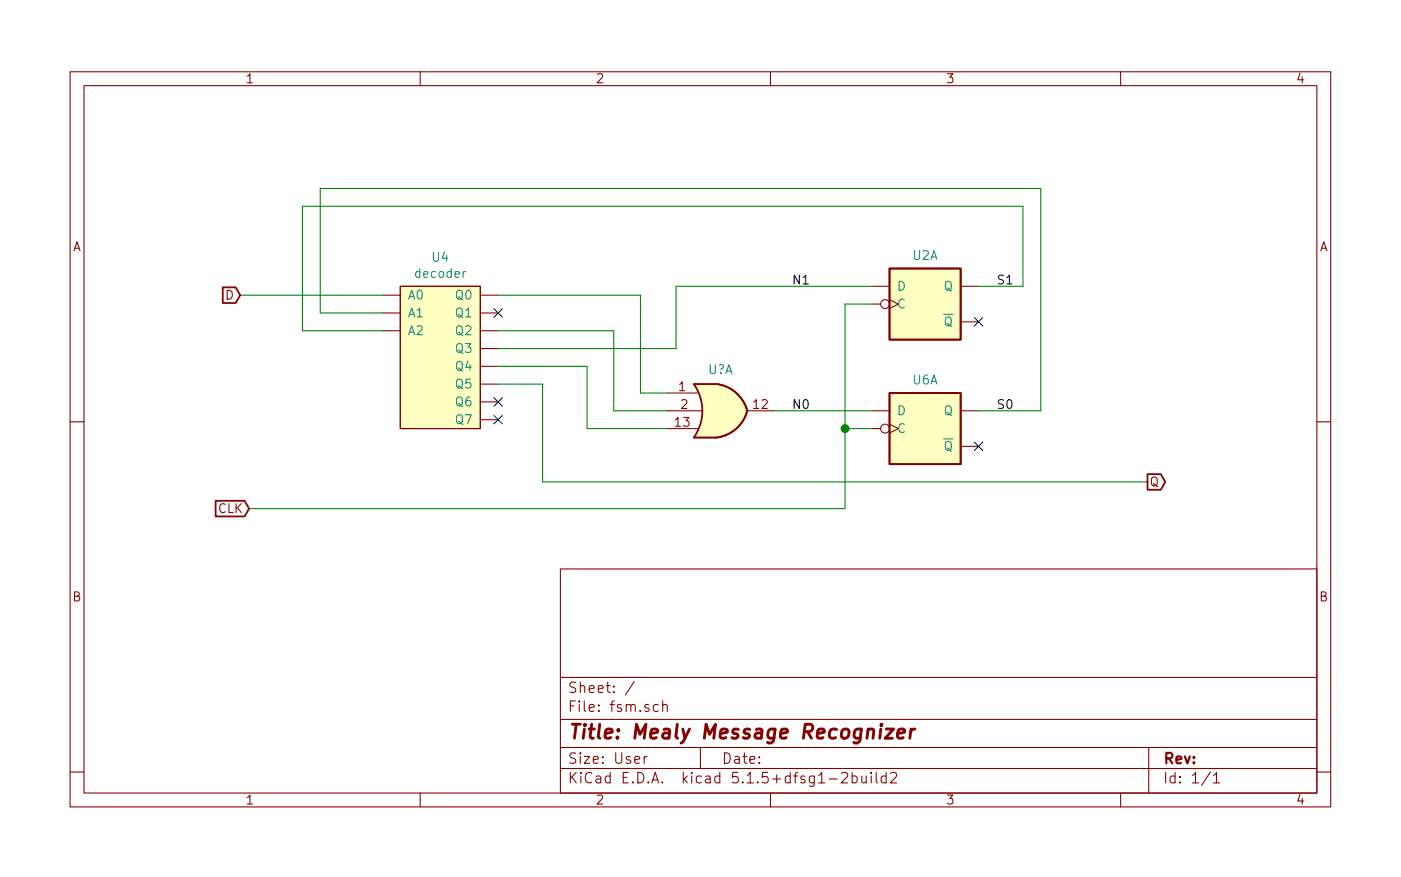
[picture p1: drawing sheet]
EESchema Schematic File Version 4
EELAYER 30 0
EELAYER END
$Descr User 7874 4921
encoding utf-8
Sheet 1 1
Title "Mealy Message Recognizer"
Date ""
Rev ""
Comp ""
Comment1 ""
Comment2 ""
Comment3 ""
Comment4 ""
$EndDescr
$Comp
L jb-symbol:decoder U4
U 1 1
P 2450 1750
F 0 "U4" H 2475 2065 50  0000 C CNN
F 1 "decoder" H 2475 1974 50  0000 C CNN
F 2 "" H 2450 2400 50  0001 C CNN
F 3 "" H 2450 2400 50  0001 C CNN
	1    2450 1750
	1    0    0    -1  
$EndComp
$Comp
L JWlib:D_LATCH_FE U2
U 1 1
P 5200 1700
F 0 "U2" H 5200 1975 50  0000 C CNN
F 1 "D_LATCH_FE" H 5200 1976 50  0001 C CNN
F 2 "" H 5200 1700 50  0001 C CNN
F 3 "74xx/74hc_hct74.pdf" H 5200 1700 50  0001 C CNN
	1    5200 1700
	1    0    0    -1  
$EndComp
$Comp
L JWlib:D_LATCH_FE U6
U 1 1
P 5200 2400
F 0 "U6" H 5200 2675 50  0000 C CNN
F 1 "D_LATCH_FE" H 5200 2676 50  0001 C CNN
F 2 "" H 5200 2400 50  0001 C CNN
F 3 "74xx/74hc_hct74.pdf" H 5200 2400 50  0001 C CNN
	1    5200 2400
	1    0    0    -1  
$EndComp
NoConn ~ 2800 2350
NoConn ~ 2800 1750
Wire Wire Line
	4350 2300 4900 2300
Text Label 4450 1600 0    50   ~ 0
N1
Text Label 4450 2300 0    50   ~ 0
N0
Wire Wire Line
	4900 1700 4750 1700
Wire Wire Line
	4750 1700 4750 2400
Wire Wire Line
	4750 2850 1400 2850
Wire Wire Line
	4900 2400 4750 2400
Connection ~ 4750 2400
Wire Wire Line
	4750 2400 4750 2850
Wire Wire Line
	5500 1600 5750 1600
Wire Wire Line
	5750 1600 5750 1150
Wire Wire Line
	5750 1150 1700 1150
Wire Wire Line
	1700 1150 1700 1850
Wire Wire Line
	1700 1850 2150 1850
Text Label 5600 1600 0    50   ~ 0
S1
Wire Wire Line
	5500 2300 5850 2300
Wire Wire Line
	5850 1050 1800 1050
Wire Wire Line
	1800 1050 1800 1750
Wire Wire Line
	1800 1750 2150 1750
Text Label 5600 2300 0    50   ~ 0
S0
NoConn ~ 5500 2500
NoConn ~ 5500 1800
Wire Wire Line
	2150 1650 1350 1650
Text GLabel 1350 1650 0    50   Input ~ 0
D
Text GLabel 1400 2850 0    50   Input ~ 0
CLK
Text GLabel 6450 2700 2    50   Output ~ 0
Q
Wire Wire Line
	2800 1950 3800 1950
Wire Wire Line
	3800 1950 3800 1600
Wire Wire Line
	3800 1600 4900 1600
$Comp
L JWlib:66LS27 U?
U 1 1
P 4050 2300
F 0 "U?" H 4050 2533 50  0000 C CNN
F 1 "66LS27" H 4050 2534 50  0001 C CNN
F 2 "" H 4050 2300 50  0001 C CNN
F 3 "" H 4050 2300 50  0001 C CNN
	1    4050 2300
	1    0    0    -1  
$EndComp
Wire Wire Line
	2800 1650 3600 1650
Wire Wire Line
	3600 1650 3600 2200
Wire Wire Line
	3600 2200 3750 2200
Wire Wire Line
	3750 2300 3450 2300
Wire Wire Line
	3450 2300 3450 1850
Wire Wire Line
	3450 1850 2800 1850
Wire Wire Line
	2800 2050 3300 2050
Wire Wire Line
	3300 2050 3300 2400
Wire Wire Line
	3300 2400 3750 2400
NoConn ~ 2800 2250
Wire Wire Line
	5850 1050 5850 2300
Wire Wire Line
	2800 2150 3050 2150
Wire Wire Line
	3050 2150 3050 2700
Wire Wire Line
	3050 2700 6450 2700
$EndSCHEMATC
